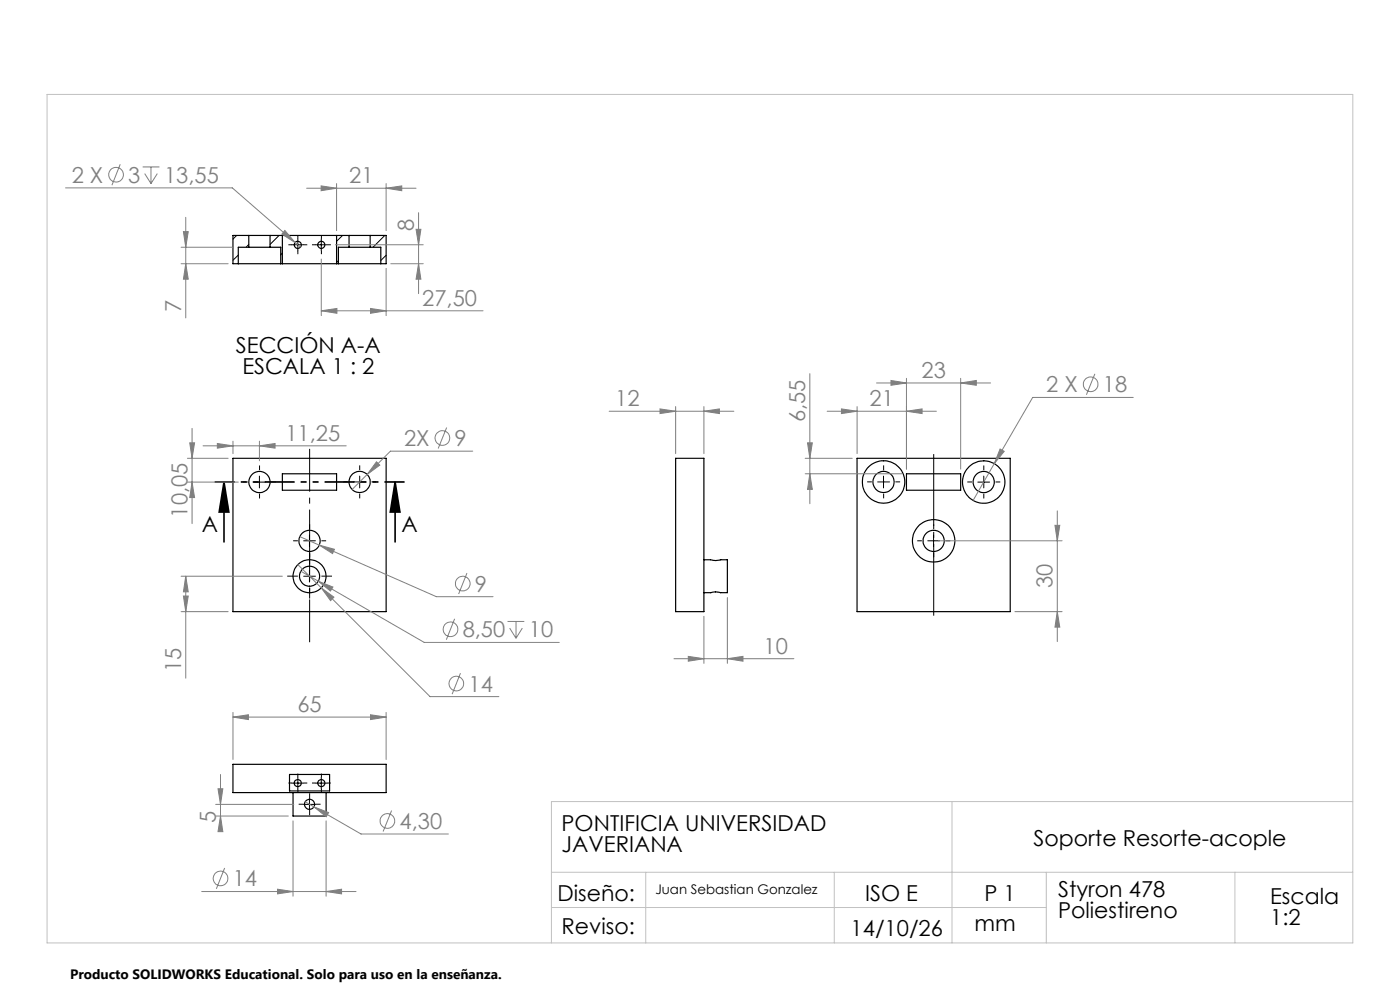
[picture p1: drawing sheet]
<svg xmlns="http://www.w3.org/2000/svg" width="297mm" height="210mm" viewBox="0 0 297 210" stroke-linecap="round" stroke-linejoin="round" font-family="sans-serif">
<g fill="none" stroke="#000" stroke-width=".25">
<path d="M50.6 55.9h8.9M52.8 52.4h4.5M52.8 49.9h4.5M52.8 49.9h-3.4v6h1.2M52.8 52.4h-2.2v3.5M52.8 49.9v2.5M57.3 52.4h2.2v3.5M57.3 49.9v2.5M57.3 49.9h16.7M59.5 55.9h12.3M59.9 49.9v6M71.4 49.9v6"/>
<path d="M71.8 55.9h9M74 52.4h4.5M74 49.9h4.5M74 52.4h-2.2v3.5M74 49.9v2.5M78.5 49.9h3.4v6h-1.1M78.5 52.4h2.3v3.5M78.5 49.9v2.5M49.4 97.2h32.5v32.5h-32.5zM143.3 97.2h6v32.5h-6zM181.8 97.2h32.5v32.5h-32.5zM59.9 100.5h11.5v3.5h-11.5z"/>
<path d="M149.3 118.7l2.5 .2 2.5-.2v7l-2.5-.2-1 .2h-1.5M192.3 100.5h11.5v3.5h-11.5zM49.4 162.1h32.5v6h-32.5zM61.4 164.3h8.5v3.5h-8.5zM62.2 168.1v5h7v-5"/>
<circle cx="63.2" cy="51.9" r=".75"/>
<circle cx="68.2" cy="51.9" r=".75"/>
<circle cx="55.1" cy="102.3" r="2.25"/>
<circle cx="65.7" cy="114.7" r="2.25"/>
<circle cx="76.3" cy="102.2" r="2.25"/>
<circle cx="187.4" cy="102.2" r="4.5"/>
<circle cx="187.4" cy="102.2" r="2.25"/>
<circle cx="198.1" cy="114.7" r="4.5"/>
<circle cx="198.1" cy="114.7" r="2.25"/>
<circle cx="208.7" cy="102.3" r="2.25"/>
<circle cx="208.7" cy="102.2" r="4.5"/>
<circle cx="65.7" cy="122.2" r="3.5"/>
<circle cx="65.7" cy="122.2" r="2.12"/>
<circle cx="63.1" cy="166.1" r=".74"/>
<circle cx="65.7" cy="170.6" r="1.07"/>
<circle cx="68.2" cy="166.1" r=".74"/>
</g>
<g fill="none" stroke="#000" stroke-width=".21">
<path d="M50.2 49.9l-.8 .8M50.6 54.1l-1.2 1.1M52.8 51.8l-.6 .6M59.2 49.9l-1.9 1.9M59.9 53.7l-.4 .4M61.9 51.9h2.5M63.2 50.7v2.5M66.9 51.9h2.5M68.2 50.7v2.5M71.8 55.3l-.4 .4M72.7 49.9l-1.3 1.3M81.6 49.9l-2.5 2.5"/>
<path d="M81.9 54.1l-1.1 1.2M53.8 102.3h2.5M55 101v2.5M64.4 114.7h2.5M65.7 113.5v2.5M75 102.2h2.5M76.3 101v2.5M186.2 102.2h2.5M187.4 101v2.5M196.8 114.7h2.5M198 113.5v2.5M207.4 102.3h2.5"/>
<path d="M208.7 101v2.5M64.4 122.2h2.5M65.7 121v2.5M61.9 166.1h2.5M63.2 164.9v2.4M64.4 170.6h2.5M65.7 169.4v2.5M66.9 166.1h2.5M68.2 164.9v2.4"/>
</g>
<g fill="none" stroke="#808080" stroke-width=".21">
<path d="M13.9 39.9h35.4l13.3 11.6M25.5 34.8l-1.8 4.5M30.3 35.4h3.5M30.7 36.8l1.3 2.1M32 35.4v3.5M33.4 36.8l-1.4 2.1M65.1 39.9h23.2M68.1 39.4l3.3 .5-3.3 .6zM71.4 38.9v10M81.9 39.9l3.3-.5v1.1zM81.9 38.9v10M38.4 55.9h10"/>
<path d="M38.4 52.4h11.1M38.9 49.1h1l-.5 3.3zM39.4 55.9l.5 3.3h-1zM39.4 46.1v21.3M60.4 48.9l2.2 2.6-2.8-1.8zM62.6 51.5l1.1 .9M68.2 55v11.9M71.2 51.9h18.6M81.9 56.9v10M82.9 55.9h6.9M88.3 48.6h1l-.5 3.3zM88.8 55.9l.5 3.3h-1z"/>
<path d="M88.8 45.1v17.2M68.2 65.9l3.3-.5v1.1zM68.2 65.9h34.3M78.6 65.4l3.3 .5-3.3 .6zM171.8 79.3v27.5M232.3 79.3l-1.8 4.4M39.8 97.2h8.6M40.3 93.9h1l-.6 3.3zM40.7 90.9v20.2M43.1 94.6h30.3M46.1 94.1l3.3 .5-3.3 .5zM49.4 93.6v2.6"/>
<path d="M55 94.6l3.3-.5v1zM55 93.6v4.1M79.9 98l.7 .7-2.7 1.9zM94.8 90.7l-1.8 4.4M100.3 95.7h-17.5l-8.1 8.1M129.2 87.2h26.5M140 86.7l3.3 .5-3.3 .5zM143.3 86.2v10M149.3 87.2l3.3-.5v1zM149.3 86.2v10M170.8 97.2h10M171.3 93.9h1l-.5 3.3z"/>
<path d="M175.5 87.2h23.1M178.5 86.7l3.3 .5-3.3 .5zM181.8 86.2v10M185.9 81.2h24.2M189 80.7l3.3 .5-3.3 .5zM192.3 87.2l3.3-.5v1zM192.3 80.2v19.3M203.8 81.2l3.3-.5v1zM203.8 80.2v19.3M210.9 98.3l-4.5 7.8M212.2 95.2l.8 .5-2.1 2.6zM240.4 84.3h-21.3l-8.2 14"/>
<path d="M39.8 102.3h10.8M40.7 102.3l.6 3.2h-1zM63.2 119.8l5 4.9M63.6 113.8l4.1 1.8M67.7 115.6l3.2 .9-.3 .9zM67.7 115.6l24.9 11h12M170.8 100.5h20.5M171.8 100.5l.5 3.3h-1zM199.1 114.7h26.2M223.8 111.4h1l-.5 3.3zM224.3 108.4v27.7M38.4 129.7h10"/>
<path d="M38.4 122.2h21.5M38.9 126.4h1l-.5 3.3zM39.4 122.2l.5 3.3h-1zM39.4 122.2v21.7M63.8 121.2l3.7 2.1M67.5 123.3l3.1 1.2-.5 .9zM67.5 123.3l22.5 13h28.6M68.2 124.7l2.6 2-.7 .7zM68.2 124.7l23 23.1h14.6M96.4 131.3l-1.7 4.4M99.1 121.6l-1.8 4.4M107.7 131.8h3.5"/>
<path d="M108.1 133.2l1.4 2.2M109.5 131.8v3.6M110.8 133.2l-1.3 2.2M143 139.7h25.4M146 139.2l3.3 .5-3.3 .6zM149.3 130.7v10M154.3 139.7l3.3-.5v1.1zM154.3 126.7v14M215.3 129.7h10M224.3 129.7l.5 3.3h-1zM49.4 152.1l3.3-.5v1zM49.4 151.1v10"/>
<path d="M49.4 152.1h32.5M78.6 151.6l3.3 .5-3.3 .5zM81.9 151.1v10M97.7 142.8l-1.8 4.4M45.8 173.1h15.4M45.8 170.6h16.5M46.2 167.3h1.1l-.5 3.3zM46.8 173.1l.5 3.3h-1.1zM46.8 164.3v11.6M62.2 174.1v16M64.7 170.1l1.9 1.1M66.6 171.2l3.1 1.2-.5 .8z"/>
<path d="M66.6 171.2l10 5.7h18.5M69.2 174.1v16M83.1 171.9l-1.8 4.5M42.8 189.1h32.7M47.7 184.1l-1.8 4.5M58.9 188.6l3.3 .5-3.3 .5zM69.2 189.1l3.3-.5v1z"/>
<circle cx="24.6" cy="37.1" r="1.55"/>
<circle cx="93.9" cy="92.9" r="1.55"/>
<circle cx="231.4" cy="81.5" r="1.55"/>
<circle cx="95.6" cy="133.5" r="1.56"/>
<circle cx="98.2" cy="123.8" r="1.56"/>
<circle cx="96.8" cy="145" r="1.56"/>
<circle cx="82.2" cy="174.1" r="1.55"/>
<circle cx="46.8" cy="186.3" r="1.56"/>
</g>
<path d="M47.5 102.3l1 6.3h-2zM47.5 102.3v12.7M83.8 102.3l1 6.3h-2zM83.8 102.3v12.7" fill="none" stroke="#000" stroke-width=".35"/>
<path d="M65.7 95.2v41" fill="none" stroke="#000" stroke-width=".21" stroke-dasharray="15.2 1.3 1.3 1.3" stroke-dashoffset="6.2" stroke-linecap="butt"/>
<g fill="none" stroke="#000" stroke-width=".21" stroke-dasharray="15.2 1.3 1.3 1.3" stroke-linecap="butt">
<path d="M61.9 51.9h-.7M63.2 50.7v-.8M63.2 53.2v.7M64.4 51.9h.8M66.9 51.9h-.7M68.2 50.7v-.8M68.2 53.2v.7M69.4 51.9h.8M55.1 99.7v-1M76.3 99.7v-1M187.5 99.7v-1M208.7 99.7v-1"/>
<path d="M52.6 102.2h-1M55.1 104.7v1M57.6 102.2h1M63.2 114.7h-1M65.7 119.7v-2.2M65.7 112.2v-1M65.7 117.2v1M68.2 114.7h1M73.8 102.2h-1M76.3 104.7v1M78.8 102.2h1M185 102.2h-1"/>
<path d="M187.5 104.7v1M190 102.2h1M195.6 114.7h-1M198.1 112.2v-1M198.1 117.2v1M200.6 114.7h1M206.2 102.2h-1M208.7 104.7v1M211.2 102.2h1M63.2 122.2h-2.3M65.7 124.7v2.3M68.2 122.2h2.2"/>
<path d="M61.9 166.1h-.7M63.2 164.8v-.7M63.2 167.3v.8M64.4 166.1h.8M64.4 170.6h-1M65.7 169.3v-1M65.7 171.8v1.1M66.9 166.1h-.7M66.9 170.6h1.1M68.2 164.8v-.7M68.2 167.3v.8M69.4 166.1h.8"/>
</g>
<path d="M198.1 95.2v36.5" fill="none" stroke="#000" stroke-width=".21" stroke-dasharray="15.2 1.3 1.3 1.3" stroke-dashoffset="-1.1" stroke-linecap="butt"/>
<path d="M85.8 102.2h-40.3" fill="none" stroke="#000" stroke-width=".35" stroke-dasharray="6.3 1.3 1.3 1.3 1.3 1.3" stroke-dashoffset="2.1" stroke-linecap="butt"/>
<path d="M10 20h277v180h-277zM202 170v30M287 170h-170v30M117 185h170M117 192.5h105M137 185v15M177 185v15M222 185v15M262 185v15" fill="none" stroke="#c0c0c0" stroke-width=".21"/>
<path d="M83.8 102.3l1 6.3h-2zM47.5 102.3l1 6.3h-2z" fill="#000"/>
<g fill="#808080">
<path d="M154.3 139.7l3.3-.5v1.1zM146 139.2l3.3 .5-3.3 .6zM149.3 87.2l3.3-.5v1zM140 86.7l3.3 .5-3.3 .5zM69.2 189.1l3.3-.5v1zM58.9 188.6l3.3 .5-3.3 .5zM78.6 151.6l3.3 .5-3.3 .5zM49.4 152.1l3.3-.5v1z"/>
<path d="M68.2 124.7l1.9 2.7 .7-.7zM67.5 123.3l2.6 2.1 .5-.9zM46.1 94.1l3.3 .5-3.3 .5zM55 94.6l3.3-.5v1zM79.9 98l-2 2.6 2.7-1.9zM67.7 115.6l2.9 1.8 .3-.9zM66.6 171.2l2.6 2 .5-.8zM60.4 48.9l-.6 .8 2.8 1.8zM68.2 65.9l3.3-.5v1.1zM78.6 65.4l3.3 .5-3.3 .6zM68.1 39.4l3.3 .5-3.3 .6zM81.9 39.9l3.3-.5v1.1zM212.2 95.2l-1.3 3.1 2.1-2.6zM189 80.7l3.3 .5-3.3 .5zM203.8 81.2l3.3-.5v1z"/>
<path d="M192.3 87.2l3.3-.5v1zM178.5 86.7l3.3 .5-3.3 .5z"/>
<path d="M40.7 102.3l.6 3.2h-1zM40.3 93.9h1l-.6 3.3zM46.8 173.1l.5 3.3h-1.1zM46.2 167.3h1.1l-.5 3.3zM88.8 55.9l.5 3.3h-1zM88.3 48.6h1l-.5 3.3zM171.8 100.5l.5 3.3h-1zM171.3 93.9h1l-.5 3.3z"/>
<path d="M224.3 129.7l.5 3.3h-1zM223.8 111.4h1l-.5 3.3z"/>
<path d="M39.4 122.2l.5 3.3h-1zM38.9 126.4h1l-.5 3.3zM38.9 49.1h1l-.5 3.3zM39.4 55.9l.5 3.3h-1z"/>
</g>
<g font-size="4.7" fill="#808080">
<text x="15.2" y="38.8">2 X</text>
<text x="27.2" y="38.8">3</text>
<text x="34.8" y="38.8">13,55</text>
<text x="74.1" y="38.9">21</text>
<text x="87.8" y="49" transform="rotate(-90 87.8 49)">8</text>
<text x="89.6" y="64.9">27,50</text>
<text x="38.4" y="66.1" transform="rotate(-90 38.4 66.1)">7</text>
<text x="195.5" y="80.2">23</text>
<text x="222" y="83.2">2 X</text>
<text x="234" y="83.2">18</text>
<text x="130.5" y="86.2">12</text>
<text x="170.8" y="89.6" transform="rotate(-90 170.8 89.6)">6,55</text>
<text x="184.5" y="86.2">21</text>
<text x="60.5" y="93.5">11,25</text>
<text x="85.7" y="94.6">2X</text>
<text x="96.4" y="94.6">9</text>
<text x="39.8" y="109.8" transform="rotate(-90 39.8 109.8)">10,05</text>
<text x="100.8" y="125.5">9</text>
<text x="223.3" y="124.8" transform="rotate(-90 223.3 124.8)">30</text>
<text x="98.2" y="135.2">8,50</text>
<text x="112.2" y="135.2">10</text>
<text x="38.4" y="142.5" transform="rotate(-90 38.4 142.5)">15</text>
<text x="162" y="138.7">10</text>
<text x="99.4" y="146.7">14</text>
<text x="63.1" y="151.1">65</text>
<text x="45.8" y="174.6" transform="rotate(-90 45.8 174.6)">5</text>
<text x="84.8" y="175.8">4,30</text>
<text x="49.4" y="188">14</text>
</g>
<g font-size="4.7">
<text x="50.1" y="74.8">SECCIÓN A-A</text>
<text x="51.4" y="79.3">ESCALA 1 : 2</text>
<text x="42.8" y="112.9">A</text>
<text x="85.2" y="112.9">A</text>
<text x="119.1" y="176.3">PONTIFICIA UNIVERSIDAD</text>
<text x="219.3" y="179.4">Soporte Resorte-acople</text>
<text x="119.1" y="180.8">JAVERIANA</text>
<text x="118.3" y="191.1">Diseño:</text>
<text x="183.5" y="191.1">ISO E</text>
<text x="208.9" y="191.1">P 1</text>
<text x="224.5" y="190.3">Styron 478</text>
<text x="269.5" y="191.8">Escala</text>
<text x="206.8" y="197.4">mm</text>
<text x="224.5" y="194.8">Poliestireno</text>
<text x="269.5" y="196.3">1:2</text>
<text x="119.1" y="198.2">Reviso:</text>
<text x="180.5" y="198.6">14/10/26</text>
</g>
<text font-size="2.9" x="14.9" y="207.6">Producto SOLIDWORKS Educational. Solo para uso en la enseñanza.</text>
<text font-size="2.8" x="139.1" y="189.5">Juan Sebastian Gonzalez</text>
</svg>
